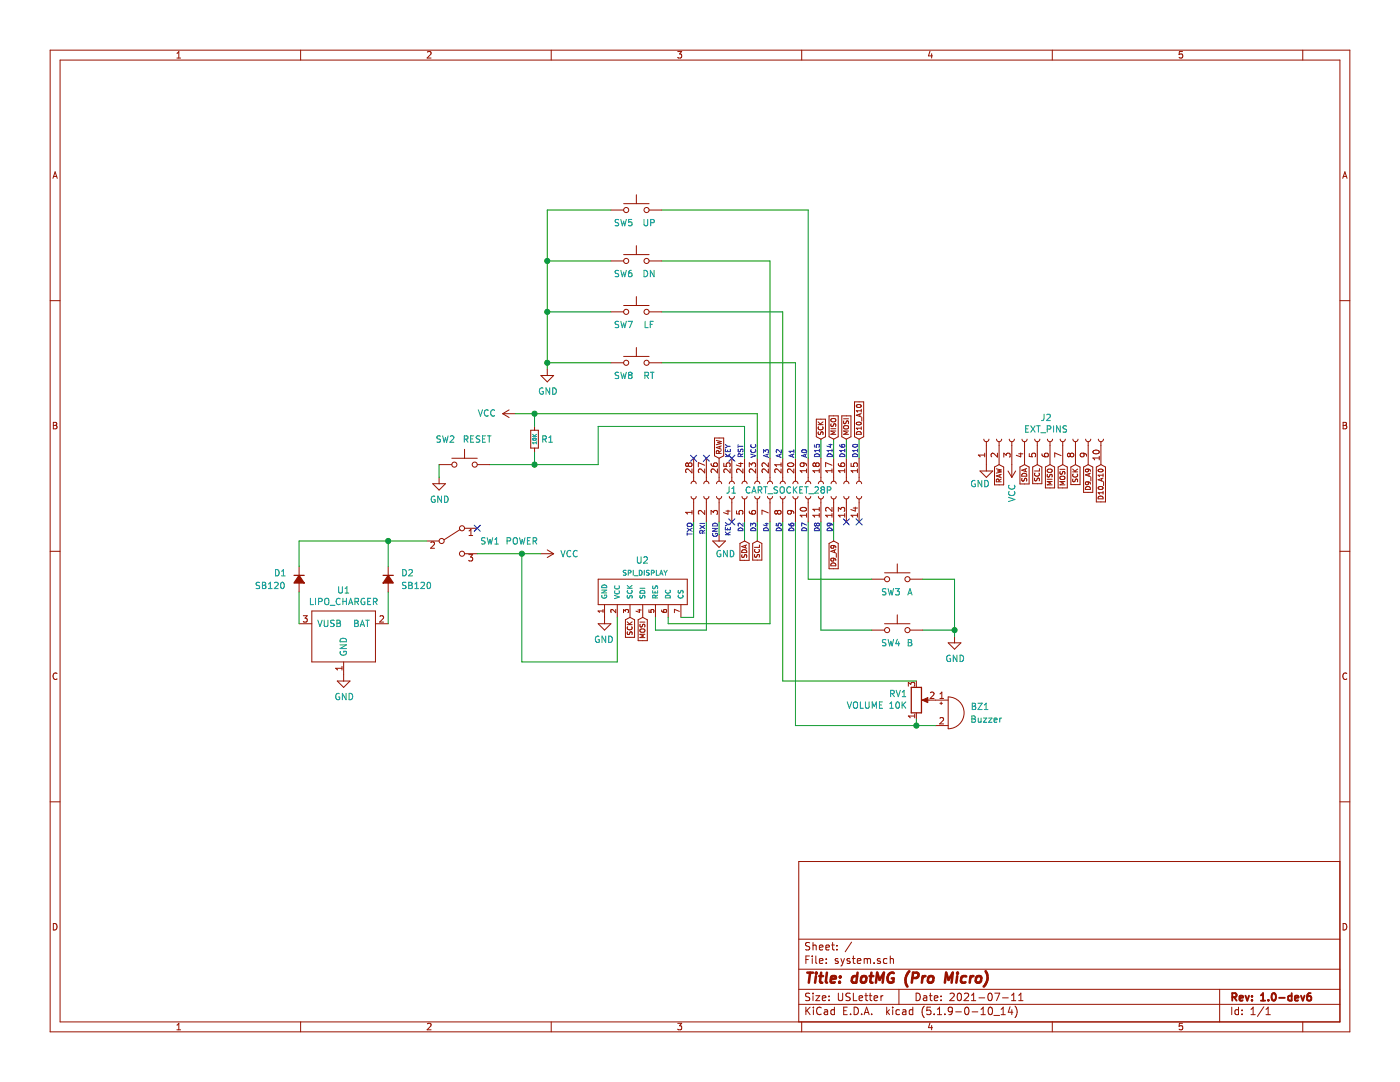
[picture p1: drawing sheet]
EESchema Schematic File Version 4
EELAYER 30 0
EELAYER END
$Descr USLetter 11000 8500
encoding utf-8
Sheet 1 1
Title "dotMG (Pro Micro)"
Date "2021-07-11"
Rev "1.0-dev6"
Comp ""
Comment1 ""
Comment2 ""
Comment3 ""
Comment4 ""
$EndDescr
$Comp
L power:GND #PWR0101
U 1 1
P 5650 4200
F 0 "#PWR0101" H 5650 3950 50  0001 C CNN
F 1 "GND" H 5700 4050 50  0000 C CNN
F 2 "" H 5650 4200 50  0001 C CNN
F 3 "" H 5650 4200 50  0001 C CNN
	1    5650 4200
	1    0    0    -1  
$EndComp
Text Notes 5450 4100 3    39   ~ 0
TXO
Text Notes 5550 4100 3    39   ~ 0
RXI
Wire Wire Line
	6350 4550 6850 4550
Wire Wire Line
	6450 4950 6850 4950
$Comp
L power:GND #PWR0102
U 1 1
P 7500 5000
F 0 "#PWR0102" H 7500 4750 50  0001 C CNN
F 1 "GND" H 7505 4827 50  0000 C CNN
F 2 "" H 7500 5000 50  0001 C CNN
F 3 "" H 7500 5000 50  0001 C CNN
	1    7500 5000
	1    0    0    -1  
$EndComp
$Comp
L Switch:SW_Push SW3
U 1 1
P 7050 4550
F 0 "SW3" H 7000 4450 50  0000 C CNN
F 1 "A" H 7150 4450 50  0000 C CNN
F 2 "system:SW_PUSH_6mm" H 7050 4750 50  0001 C CNN
F 3 "~" H 7050 4750 50  0001 C CNN
	1    7050 4550
	1    0    0    -1  
$EndComp
$Comp
L Switch:SW_Push SW4
U 1 1
P 7050 4950
F 0 "SW4" H 7000 4850 50  0000 C CNN
F 1 "B" H 7150 4850 50  0000 C CNN
F 2 "system:SW_PUSH_6mm" H 7050 5150 50  0001 C CNN
F 3 "~" H 7050 5150 50  0001 C CNN
	1    7050 4950
	1    0    0    -1  
$EndComp
Wire Wire Line
	7250 4550 7500 4550
Wire Wire Line
	7500 4950 7250 4950
$Comp
L Switch:SW_Push SW5
U 1 1
P 5000 1650
F 0 "SW5" H 5100 1550 50  0000 C CNN
F 1 "UP" H 4900 1550 50  0000 C CNN
F 2 "system:SW_PUSH_6mm" H 5000 1850 50  0001 C CNN
F 3 "~" H 5000 1850 50  0001 C CNN
	1    5000 1650
	-1   0    0    -1  
$EndComp
Wire Wire Line
	5200 1650 6350 1650
Wire Wire Line
	6350 1650 6350 3600
$Comp
L Switch:SW_Push SW7
U 1 1
P 5000 2450
F 0 "SW7" H 5100 2350 50  0000 C CNN
F 1 "LF" H 4900 2350 50  0000 C CNN
F 2 "system:SW_PUSH_6mm" H 5000 2650 50  0001 C CNN
F 3 "~" H 5000 2650 50  0001 C CNN
	1    5000 2450
	-1   0    0    -1  
$EndComp
Wire Wire Line
	6050 3600 6050 2050
$Comp
L power:GND #PWR0103
U 1 1
P 4300 2900
F 0 "#PWR0103" H 4300 2650 50  0001 C CNN
F 1 "GND" H 4305 2727 50  0000 C CNN
F 2 "" H 4300 2900 50  0001 C CNN
F 3 "" H 4300 2900 50  0001 C CNN
	1    4300 2900
	1    0    0    -1  
$EndComp
Wire Wire Line
	4800 1650 4300 1650
Wire Wire Line
	4300 1650 4300 2050
Connection ~ 4300 2050
Wire Wire Line
	4300 2050 4300 2450
$Comp
L Switch:SW_Push SW6
U 1 1
P 5000 2050
F 0 "SW6" H 5100 1950 50  0000 C CNN
F 1 "DN" H 4900 1950 50  0000 C CNN
F 2 "system:SW_PUSH_6mm" H 5000 2250 50  0001 C CNN
F 3 "~" H 5000 2250 50  0001 C CNN
	1    5000 2050
	-1   0    0    -1  
$EndComp
Wire Wire Line
	5200 2050 6050 2050
Wire Wire Line
	6150 3600 6150 2450
Wire Wire Line
	6150 2450 5200 2450
Wire Wire Line
	4300 2050 4800 2050
Wire Wire Line
	4800 2450 4300 2450
Connection ~ 4300 2450
Wire Wire Line
	4300 2450 4300 2850
$Comp
L Switch:SW_Push SW8
U 1 1
P 5000 2850
F 0 "SW8" H 5100 2750 50  0000 C CNN
F 1 "RT" H 4900 2750 50  0000 C CNN
F 2 "system:SW_PUSH_6mm" H 5000 3050 50  0001 C CNN
F 3 "~" H 5000 3050 50  0001 C CNN
	1    5000 2850
	-1   0    0    -1  
$EndComp
Wire Wire Line
	6250 3600 6250 2850
Wire Wire Line
	6250 2850 5200 2850
Wire Wire Line
	4800 2850 4300 2850
Connection ~ 4300 2850
Wire Wire Line
	4300 2850 4300 2900
NoConn ~ 5450 3600
NoConn ~ 5550 3600
NoConn ~ 5750 3600
NoConn ~ 5750 4100
NoConn ~ 6750 4100
NoConn ~ 6650 4100
Text Notes 5850 3600 1    39   ~ 0
RST
Text Notes 5950 3600 1    39   ~ 0
VCC
Text Notes 6050 3600 1    39   ~ 0
A3
Text Notes 6150 3600 1    39   ~ 0
A2
Text Notes 6250 3600 1    39   ~ 0
A1
Text Notes 6350 3600 1    39   ~ 0
A0
Text Notes 6450 3600 1    39   ~ 0
D15
Text Notes 6550 3600 1    39   ~ 0
D14
Text Notes 6650 3600 1    39   ~ 0
D16
Text Notes 6750 3600 1    39   ~ 0
D10
Text Notes 5650 4100 3    39   ~ 0
GND
Text Notes 5750 3600 1    39   ~ 0
KEY
Text Notes 5750 4100 3    39   ~ 0
KEY
Text Notes 5850 4100 3    39   ~ 0
D2
Text Notes 5950 4100 3    39   ~ 0
D3
Text Notes 6050 4100 3    39   ~ 0
D4
Text Notes 6250 4100 3    39   ~ 0
D6
Text Notes 6350 4100 3    39   ~ 0
D7
Text Notes 6450 4100 3    39   ~ 0
D8
Text Notes 6550 4100 3    39   ~ 0
D9
$Comp
L Device:R_POT RV1
U 1 1
P 7200 5500
F 0 "RV1" H 7130 5454 50  0000 R CNN
F 1 "VOLUME 10K" H 7130 5545 50  0000 R CNN
F 2 "system:VOLUME_POT" H 7200 5500 50  0001 C CNN
F 3 "~" H 7200 5500 50  0001 C CNN
	1    7200 5500
	1    0    0    1   
$EndComp
$Comp
L Device:Buzzer BZ1
U 1 1
P 7450 5600
F 0 "BZ1" H 7700 5650 50  0000 C CNN
F 1 "Buzzer" H 7750 5550 50  0000 C CNN
F 2 "system:BUZZER" V 7425 5700 50  0001 C CNN
F 3 "~" V 7425 5700 50  0001 C CNN
	1    7450 5600
	1    0    0    -1  
$EndComp
Wire Wire Line
	7350 5700 7200 5700
Wire Wire Line
	7200 5700 7200 5650
Wire Wire Line
	6450 4100 6450 4950
Wire Wire Line
	6350 4100 6350 4550
Wire Wire Line
	5650 4100 5650 4200
Text Notes 6150 4100 3    39   ~ 0
D5
$Comp
L system:CART_SOCKET_28P J1
U 1 1
P 6100 3850
F 0 "J1" H 5700 3850 50  0000 L CNN
F 1 "CART_SOCKET_28P" H 5850 3850 50  0000 L CNN
F 2 "system:28PIN_CARD_CONNECTOR" V 6050 3800 50  0001 C CNN
F 3 "" V 6050 3800 50  0001 C CNN
	1    6100 3850
	1    0    0    -1  
$EndComp
Wire Wire Line
	7200 5700 6250 5700
Wire Wire Line
	6250 4100 6250 5700
Connection ~ 7200 5700
$Comp
L Switch:SW_SPDT SW1
U 1 1
P 3550 4250
F 0 "SW1" H 3850 4250 50  0000 C CNN
F 1 "POWER" H 4100 4250 50  0000 C CNN
F 2 "system:SPDT_SWITCH" H 3550 4250 50  0001 C CNN
F 3 "~" H 3550 4250 50  0001 C CNN
	1    3550 4250
	1    0    0    -1  
$EndComp
$Comp
L Switch:SW_Push SW2
U 1 1
P 3650 3650
F 0 "SW2" H 3500 3850 50  0000 C CNN
F 1 "RESET" H 3750 3850 50  0000 C CNN
F 2 "Button_Switch_THT:SW_Tactile_SPST_Angled_PTS645Vx39-2LFS" H 3650 3850 50  0001 C CNN
F 3 "~" H 3650 3850 50  0001 C CNN
	1    3650 3650
	1    0    0    -1  
$EndComp
$Comp
L power:GND #PWR0104
U 1 1
P 3450 3750
F 0 "#PWR0104" H 3450 3500 50  0001 C CNN
F 1 "GND" H 3455 3577 50  0000 C CNN
F 2 "" H 3450 3750 50  0001 C CNN
F 3 "" H 3450 3750 50  0001 C CNN
	1    3450 3750
	1    0    0    -1  
$EndComp
Wire Wire Line
	3450 3650 3450 3750
Wire Wire Line
	4700 3650 4700 3350
Wire Wire Line
	3850 3650 4200 3650
Wire Wire Line
	5850 3350 5850 3600
$Comp
L Device:R_Small R1
U 1 1
P 4200 3450
F 0 "R1" H 4250 3450 50  0000 L CNN
F 1 "10K" V 4200 3450 30  0000 C CNN
F 2 "Resistor_THT:R_Axial_DIN0207_L6.3mm_D2.5mm_P7.62mm_Horizontal" H 4200 3450 50  0001 C CNN
F 3 "~" H 4200 3450 50  0001 C CNN
	1    4200 3450
	1    0    0    -1  
$EndComp
Wire Wire Line
	4200 3550 4200 3650
Connection ~ 4200 3650
Wire Wire Line
	5950 3600 5950 3250
Wire Wire Line
	5950 3250 4200 3250
Wire Wire Line
	4200 3250 4200 3350
Wire Wire Line
	4200 3250 4050 3250
Connection ~ 4200 3250
Wire Wire Line
	6750 3600 6750 3450
$Comp
L power:VCC #PWR0105
U 1 1
P 4050 3250
F 0 "#PWR0105" H 4050 3100 50  0001 C CNN
F 1 "VCC" V 4050 3400 50  0000 L CNN
F 2 "" H 4050 3250 50  0001 C CNN
F 3 "" H 4050 3250 50  0001 C CNN
	1    4050 3250
	0    -1   -1   0   
$EndComp
$Comp
L system:LIPO_CHARGER U1
U 1 1
P 2700 5100
F 0 "U1" H 2700 5565 50  0000 C CNN
F 1 "LIPO_CHARGER" H 2700 5474 50  0000 C CNN
F 2 "system:ADAFRUIT_MICRO_LIPO" H 2700 5100 50  0001 C CNN
F 3 "" H 2700 5100 50  0001 C CNN
	1    2700 5100
	1    0    0    -1  
$EndComp
$Comp
L Device:D_Small_ALT D2
U 1 1
P 3050 4550
F 0 "D2" V 3000 4650 50  0000 L CNN
F 1 "SB120" V 3100 4650 50  0000 L CNN
F 2 "Diode_THT:D_DO-41_SOD81_P7.62mm_Horizontal" V 3050 4550 50  0001 C CNN
F 3 "~" V 3050 4550 50  0001 C CNN
	1    3050 4550
	0    1    1    0   
$EndComp
Wire Wire Line
	3050 4900 3050 4650
$Comp
L power:GND #PWR0106
U 1 1
P 2700 5300
F 0 "#PWR0106" H 2700 5050 50  0001 C CNN
F 1 "GND" H 2705 5127 50  0000 C CNN
F 2 "" H 2700 5300 50  0001 C CNN
F 3 "" H 2700 5300 50  0001 C CNN
	1    2700 5300
	1    0    0    -1  
$EndComp
$Comp
L Device:D_Small_ALT D1
U 1 1
P 2350 4550
F 0 "D1" V 2300 4750 50  0000 R CNN
F 1 "SB120" V 2400 4900 50  0000 R CNN
F 2 "Diode_THT:D_DO-41_SOD81_P7.62mm_Horizontal" V 2350 4550 50  0001 C CNN
F 3 "~" V 2350 4550 50  0001 C CNN
	1    2350 4550
	0    -1   1    0   
$EndComp
Wire Wire Line
	2350 4900 2350 4650
Wire Wire Line
	2350 4450 2350 4250
Wire Wire Line
	2350 4250 3050 4250
Wire Wire Line
	3050 4450 3050 4250
Connection ~ 3050 4250
Wire Wire Line
	3050 4250 3350 4250
Wire Wire Line
	7500 4950 7500 5000
Wire Wire Line
	7500 4950 7500 4550
Connection ~ 7500 4950
$Comp
L system:SPI_DISPLAY U2
U 1 1
P 5050 4650
F 0 "U2" H 5100 4900 50  0000 R CNN
F 1 "SPI_DISPLAY" H 5250 4800 39  0000 R CNN
F 2 "system:DIYMORE_2.42_IN_OLED" H 5100 4550 30  0001 C CNN
F 3 "" H 5100 4550 30  0001 C CNN
	1    5050 4650
	1    0    0    -1  
$EndComp
$Comp
L power:GND #PWR0109
U 1 1
P 4750 4850
F 0 "#PWR0109" H 4750 4600 50  0001 C CNN
F 1 "GND" H 4755 4677 50  0000 C CNN
F 2 "" H 4750 4850 50  0001 C CNN
F 3 "" H 4750 4850 50  0001 C CNN
	1    4750 4850
	-1   0    0    -1  
$EndComp
Wire Wire Line
	4850 5200 4850 4850
Wire Wire Line
	6150 4100 6150 5350
Wire Wire Line
	6150 5350 7200 5350
Wire Wire Line
	5350 4850 5450 4850
Wire Wire Line
	5450 4850 5450 4100
Wire Wire Line
	5250 4850 5250 4900
Wire Wire Line
	5250 4900 6050 4900
Wire Wire Line
	6050 4900 6050 4100
Wire Wire Line
	6650 3600 6650 3450
Text GLabel 6650 3450 1    39   Input ~ 0
MOSI
Text GLabel 5050 4850 3    39   Input ~ 0
MOSI
Wire Wire Line
	6450 3600 6450 3450
Text GLabel 6450 3450 1    39   Input ~ 0
SCK
Text GLabel 4950 4850 3    39   Input ~ 0
SCK
Wire Wire Line
	6550 3600 6550 3450
Text GLabel 6550 3450 1    39   Input ~ 0
MISO
Wire Wire Line
	5850 4100 5850 4250
Text GLabel 5850 4250 3    39   Input ~ 0
SDA
Wire Wire Line
	5950 4100 5950 4250
Text GLabel 5950 4250 3    39   Input ~ 0
SCL
Text GLabel 6750 3450 1    39   Input ~ 0
D10_A10
$Comp
L Connector:Conn_01x10_Female J2
U 1 1
P 8150 3450
F 0 "J2" V 8315 3380 50  0000 C CNN
F 1 "EXT_PINS" V 8224 3380 50  0000 C CNN
F 2 "system:EXT_PINS" H 8150 3450 50  0001 C CNN
F 3 "~" H 8150 3450 50  0001 C CNN
	1    8150 3450
	0    -1   -1   0   
$EndComp
$Comp
L power:GND #PWR0110
U 1 1
P 7750 3650
F 0 "#PWR0110" H 7750 3400 50  0001 C CNN
F 1 "GND" H 7700 3500 50  0000 C CNN
F 2 "" H 7750 3650 50  0001 C CNN
F 3 "" H 7750 3650 50  0001 C CNN
	1    7750 3650
	1    0    0    -1  
$EndComp
$Comp
L power:VCC #PWR0111
U 1 1
P 7950 3650
F 0 "#PWR0111" H 7950 3500 50  0001 C CNN
F 1 "VCC" V 7950 3800 50  0000 L CNN
F 2 "" H 7950 3650 50  0001 C CNN
F 3 "" H 7950 3650 50  0001 C CNN
	1    7950 3650
	1    0    0    1   
$EndComp
Text GLabel 8050 3650 3    39   Input ~ 0
SDA
Text GLabel 8150 3650 3    39   Input ~ 0
SCL
Text GLabel 8250 3650 3    39   Input ~ 0
MISO
Text GLabel 8350 3650 3    39   Input ~ 0
MOSI
Text GLabel 8450 3650 3    39   Input ~ 0
SCK
Text GLabel 8650 3650 3    39   Input ~ 0
D10_A10
Text GLabel 8550 3650 3    39   Input ~ 0
D9_A9
Text GLabel 6550 4250 3    39   Input ~ 0
D9_A9
Wire Wire Line
	6550 4100 6550 4250
NoConn ~ 3750 4150
Wire Wire Line
	4200 3650 4700 3650
Text GLabel 7850 3650 3    39   Input ~ 0
RAW
Text GLabel 5650 3600 1    39   Input ~ 0
RAW
$Comp
L power:VCC #PWR0107
U 1 1
P 4250 4350
F 0 "#PWR0107" H 4250 4200 50  0001 C CNN
F 1 "VCC" V 4250 4500 50  0000 L CNN
F 2 "" H 4250 4350 50  0001 C CNN
F 3 "" H 4250 4350 50  0001 C CNN
	1    4250 4350
	0    1    1    0   
$EndComp
Wire Wire Line
	4250 4350 4100 4350
Wire Wire Line
	4700 3350 5850 3350
Wire Wire Line
	5150 4850 5150 4950
Wire Wire Line
	5150 4950 5550 4950
Wire Wire Line
	5550 4100 5550 4950
Wire Wire Line
	4850 5200 4100 5200
Wire Wire Line
	4100 5200 4100 4350
Connection ~ 4100 4350
Wire Wire Line
	4100 4350 3750 4350
$EndSCHEMATC
